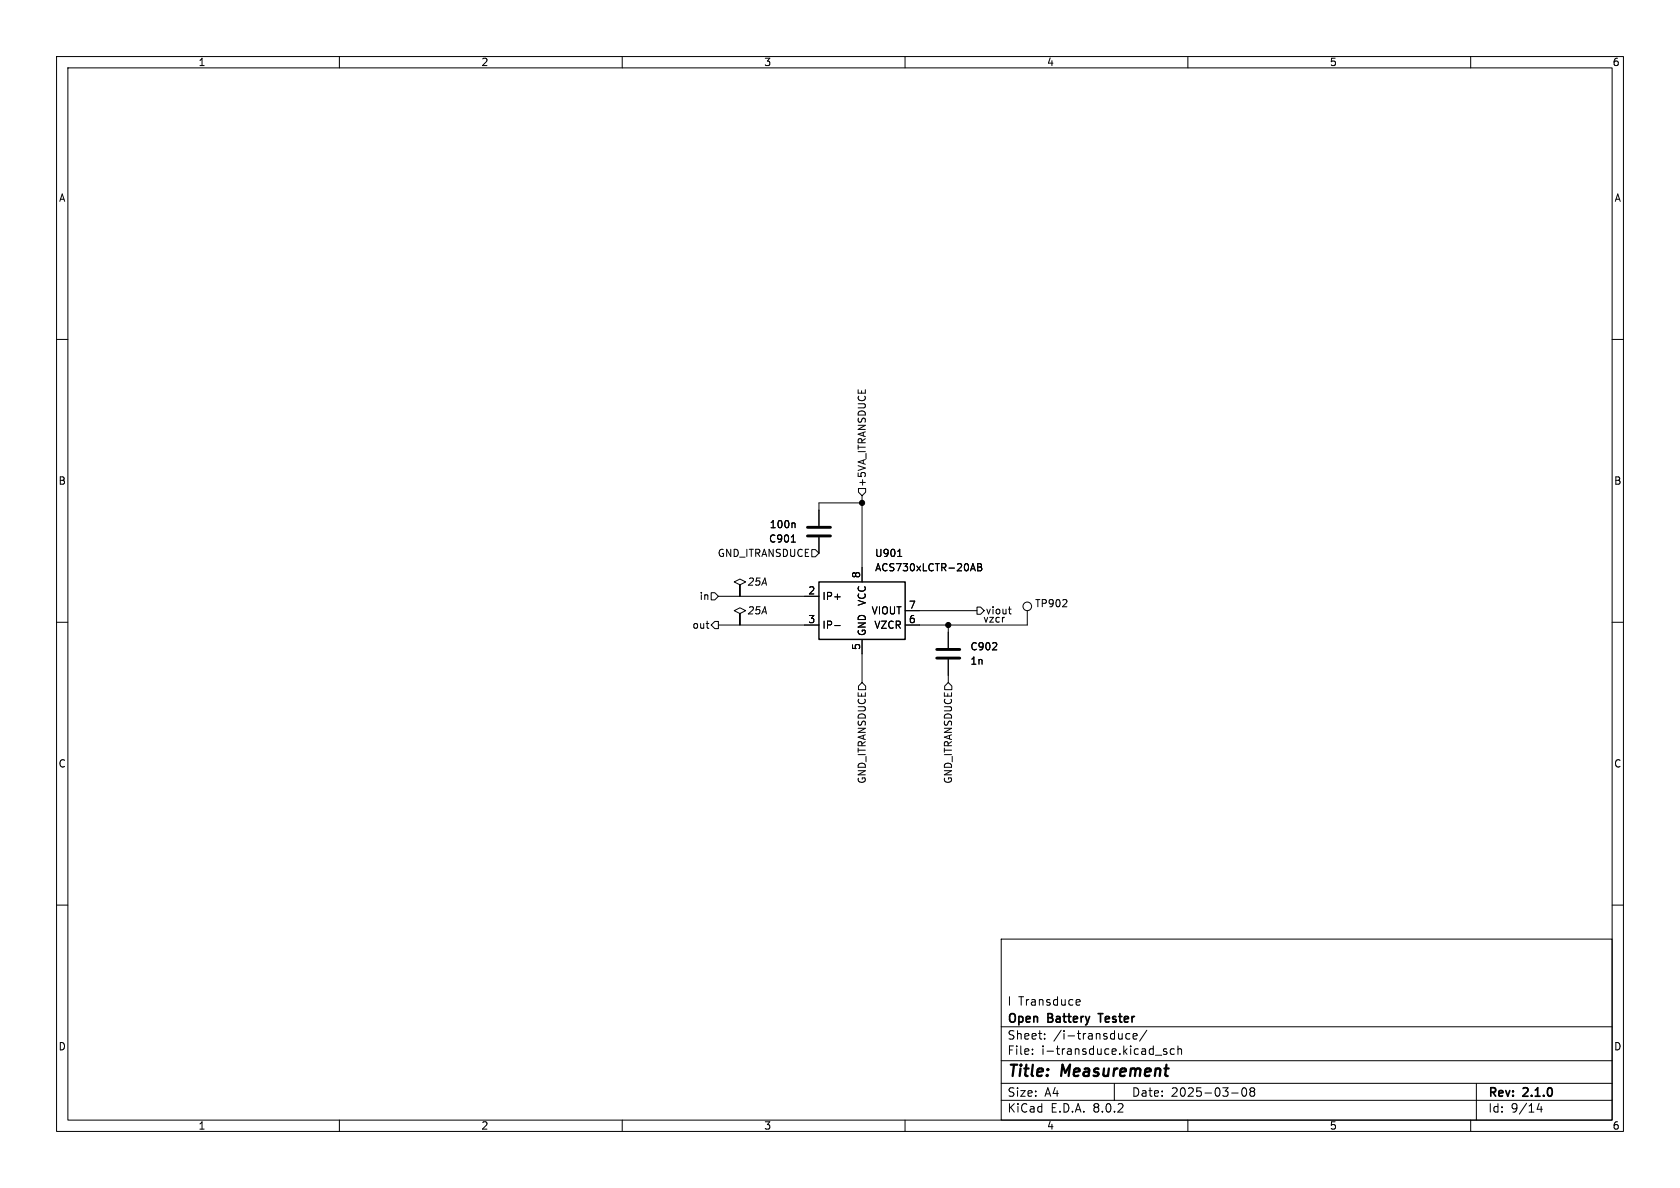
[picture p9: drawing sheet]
<svg xmlns="http://www.w3.org/2000/svg" width="297mm" height="210mm" viewBox="0 0 297 210" stroke-linecap="round" stroke-linejoin="round" font-family="sans-serif">
<g fill="none" stroke="#000" stroke-width=".18">
<path d="M10 10h277v190h-277zM12 12h273v186h-273zM60 10v2M110 10v2M160 10v2M210 10v2M260 10v2M10 60h2M285 60h2M139.9 95.8h.7M140.4 92.4l.2 .2v.7M143.5 97.2h.6l.7 .6-.7 .6h-.6z"/>
<path d="M144.8 95v2.8M151.8 86.4h1.2v.6l-.6 .6-.6-.6zM152.4 87.6v15.3M152.4 88.9h-7.6v4.1M158.7 98.4h.7M172 99.6l.4 1.3M172.8 99.6h.5l.2 .3-.2 .3 .2 .2 .1 .3-.3 .2h-.5zM10 110h2M125.7 104.8h.7l.6 .6-.6 .6h-.7zM126.4 109.9h.6v1.2h-.6l-.7-.6zM127 105.4h17.8M127 110.5h17.8"/>
<path d="M129.8 108l1-.6 1 .6-1 .5v2v-2zM129.8 102.9l1-.5 1 .5-1 .5v2v-2zM147.6 110.6h.9M152.4 113v7.7M160 108h12.7M167.6 110.5v4.1M167.6 116.6v4.1M171.7 100.5h.6M172.7 107.3h.7l.6 .7-.6 .6h-.7zM172.8 100.2h.5M178.3 107.7h.5M178.5 108.3l.3 .2"/>
<path d="M181.6 108v2.5h-21.6M285 110h2M152.4 120.7l.6 .6v.6h-1.2v-.6zM167.6 120.7l.7 .6v.6h-1.3v-.6zM10 160h2M285 160h2M177 166h108v32h-108zM190.5 176.7l.4 .1 .1 .3-.8 .1M190.9 177.6l-.4 .1M60 198v2M110 198v2M160 198v2"/>
<path d="M177 194.5h108M177 191.5h108M177 187.5h108M177 181.5h108M182.5 186.3v.1M182.5 185.5v.1M184.7 183.6v.1M184.7 182.8v.1M197 191.5v3M199.7 182.8l-.4-.1-.3 .3v.4l.2 .2h.5M200.3 183.2l.7-.1v-.3l-.5-.1-.2 .2 .1 .7h.6M202.7 182.1l-1.2 2"/>
<path d="M204.2 186.5h1.2M206.2 185.5l-.3-.1-.2 .2v.2l.5 .2v.3h-.5M207.6 185.5l-.4-.1-.3 .3v.4l.1 .2h.6M208.2 185.5l.3-.1 .3 .1 .1 .9M208.2 184.9v1.5M210 198v2M217.7 193.2h1.2M219.7 192.4l.2-.1a.81 .81 0 0 1 .6 .6 .81 .81 0 0 1-.3 .8l-.2 .1a.81 .81 0 0 1-.3-1.4zM221.2 192.9l-.2-.2 .2-.4 .5 .1 .1 .2-.3 .3M221.2 192.9l-.2 .3v.3l.2 .3 .5-.1 .1-.2-.1-.4-.2-.2M221.2 192.9h.3M260 198v2"/>
<path d="M261 191.5v6.5M272.1 195l-.4 1.1h1M272.5 195.6v1"/>
<circle cx="181.6" cy="107.2" r=".76"/>
</g>
<path d="M194.1 179.2h.9" fill="none" stroke="#000" stroke-width=".3"/>
<path d="M142.7 93.2h4.1M142.7 94.7h4.1M165.6 116.3h4.1M165.6 114.8h4.1" fill="none" stroke="#000" stroke-width=".51"/>
<path d="M144.8 102.9h15.2v10.1h-15.2z" fill="none" stroke="#000" stroke-width=".25"/>
<g fill="#000" stroke="#000" stroke-width=".18">
<circle cx="152.4" cy="88.9" r=".46"/>
<circle cx="167.6" cy="110.5" r=".46"/>
</g>
<g font-size="2.8">
<text x="178" y="190.9">Title:</text>
<text x="187.7" y="190.9">Measurement</text>
</g>
<g font-size="2.1">
<text x="178" y="178">I Transduce</text>
<text x="178" y="184">Sheet:</text>
<text x="178" y="181.2">Open</text>
<text x="185.3" y="181.2">Battery</text>
<text x="186.2" y="184">/i-transduce/</text>
<text x="195" y="181.2">Tester</text>
<text x="178" y="186.7">File:</text>
<text x="184.1" y="186.7">i-transduce.kicad_sch</text>
<text x="178" y="196.9">KiCad</text>
<text x="178" y="194.1">Size:</text>
<text x="184.7" y="194.1">A4</text>
<text x="185.7" y="196.9">E.D.A.</text>
<text x="193.3" y="196.9">8.0.2</text>
<text x="200" y="194.1">Date:</text>
<text x="207" y="194.1">2025-03-08</text>
<text x="263" y="194.3">Rev:</text>
<text x="263" y="196.9">Id:</text>
<text x="267.1" y="196.9">9/14</text>
<text x="269.4" y="194.3">2.1.0</text>
</g>
<g font-size="1.8">
<text x="35" y="11.9">1</text>
<text x="85" y="11.9">2</text>
<text x="135" y="11.9">3</text>
<text x="185" y="11.9">4</text>
<text x="235" y="11.9">5</text>
<text x="285" y="11.9">6</text>
<text x="10.3" y="35.9">A</text>
<text x="285.3" y="35.9">A</text>
<text x="10.3" y="85.9">B</text>
<text x="153.3" y="86.2" transform="rotate(-90 153.3 86.2)">+5VA_ITRANSDUCE</text>
<text x="285.3" y="85.9">B</text>
<text x="136" y="93.6">100n</text>
<text x="126.8" y="98.7">GND_ITRANSDUCE</text>
<text x="135.9" y="96.1">C901</text>
<text x="154.6" y="98.7">U901</text>
<text x="154.6" y="101.2">ACS730xLCTR-20AB</text>
<text x="123.6" y="106.3">in</text>
<text x="132" y="103.7">25A</text>
<text x="142.8" y="105.2">2</text>
<text x="145.3" y="106.3">IP+</text>
<text x="152.1" y="102.3" transform="rotate(-90 152.1 102.3)">8</text>
<text x="153.3" y="107.2" transform="rotate(-90 153.3 107.2)">VCC</text>
<text x="160.6" y="107.7">7</text>
<text x="182.9" y="107.5">TP902</text>
<text x="122.3" y="111.4">out</text>
<text x="132" y="108.8">25A</text>
<text x="142.8" y="110.2">3</text>
<text x="145.3" y="111.4">IP-</text>
<text x="153.3" y="112.5" transform="rotate(-90 153.3 112.5)">GND</text>
<text x="154" y="108.8">VIOUT</text>
<text x="154.5" y="111.4">VZCR</text>
<text x="160.6" y="110.2">6</text>
<text x="173.7" y="110.1">vzcr</text>
<text x="174.2" y="108.8">viout</text>
<text x="152.1" y="115" transform="rotate(-90 152.1 115)">5</text>
<text x="171.5" y="115.2">C902</text>
<text x="171.5" y="117.7">1n</text>
<text x="10.3" y="135.9">C</text>
<text x="285.3" y="135.9">C</text>
<text x="153.3" y="138.6" transform="rotate(-90 153.3 138.6)">GND_ITRANSDUCE</text>
<text x="168.5" y="138.6" transform="rotate(-90 168.5 138.6)">GND_ITRANSDUCE</text>
<text x="10.3" y="185.9">D</text>
<text x="285.3" y="185.9">D</text>
<text x="35" y="199.9">1</text>
<text x="85" y="199.9">2</text>
<text x="135" y="199.9">3</text>
<text x="185" y="199.9">4</text>
<text x="235" y="199.9">5</text>
<text x="285" y="199.9">6</text>
</g>
</svg>
